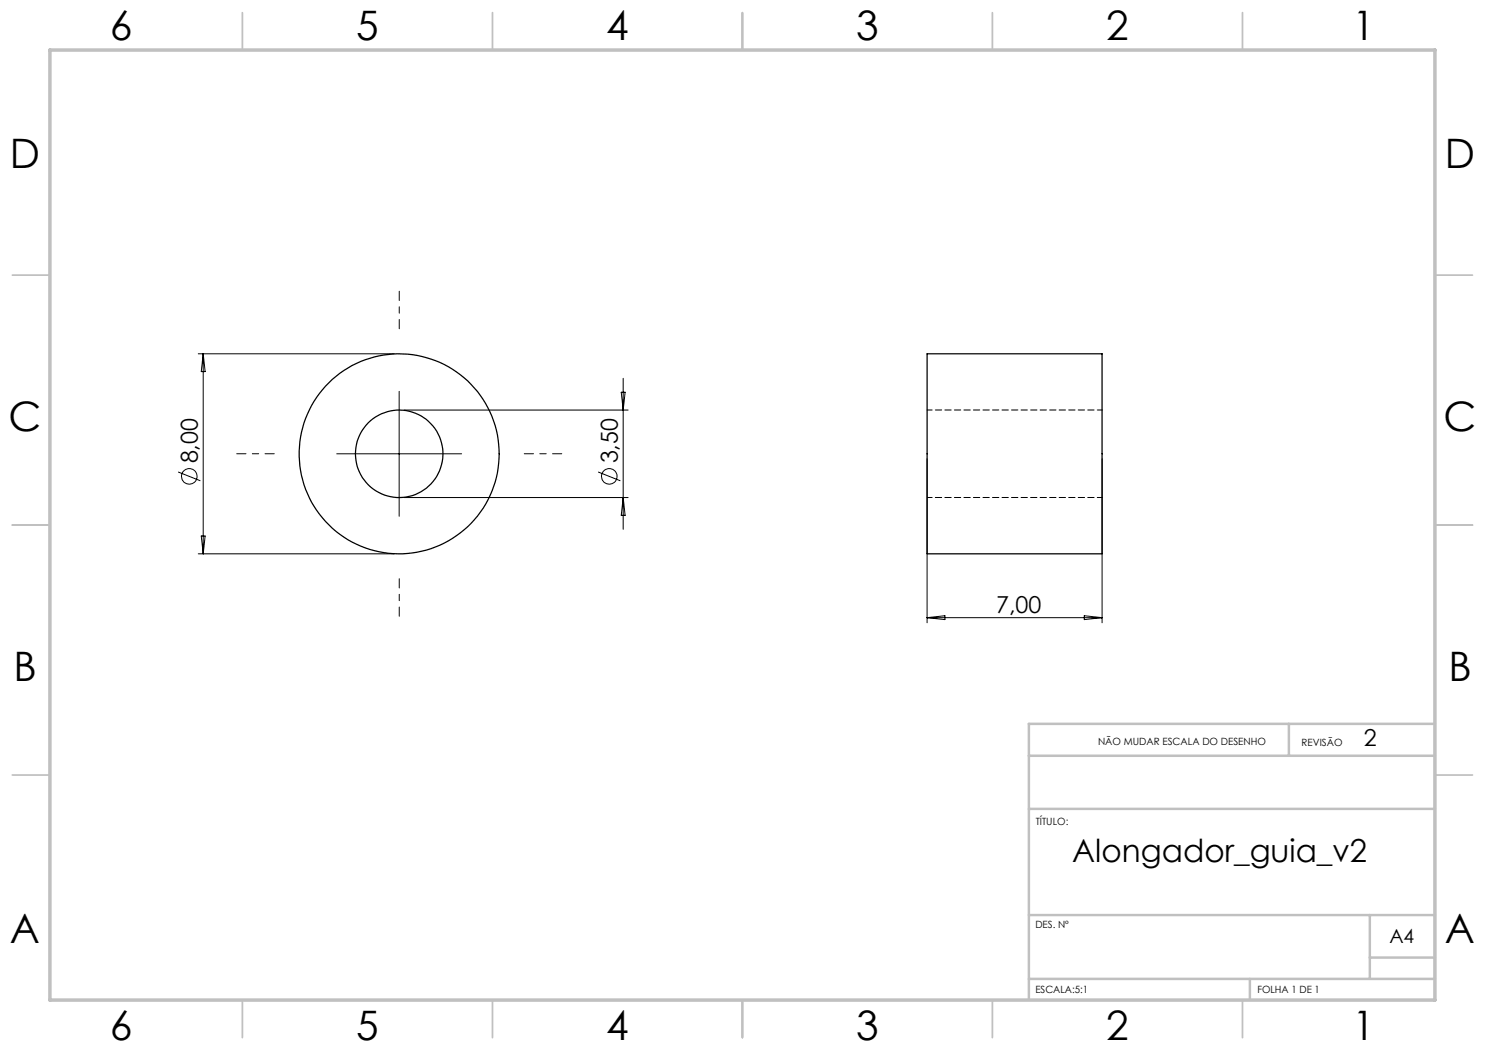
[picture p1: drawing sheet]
<svg xmlns="http://www.w3.org/2000/svg" width="297mm" height="210mm" viewBox="0 0 297 210" stroke-linecap="round" stroke-linejoin="round" font-family="sans-serif">
<g fill="none" stroke="#000" stroke-width=".2">
<path d="M39.7 70.8h39.1M40.6 70.8v40M40.6 70.8l.4 3.5h-.7zM79.8 78.3v24.9M124.2 78.4h.8l-.4 3.6zM124.6 75.7v30.2M35.6 94.4l4.5 1.8M67.3 90.8h25M80.8 99.5h44.8M80.8 82h44.8M119.6 94.4l4.5 1.8M124.6 99.5l.4 3.6h-.8z"/>
<path d="M185.4 91.7v32.9M220.4 91.7v32.9M39.7 110.8h39.1M40.3 107.2h.7l-.4 3.6zM185.4 123.5h35M185.4 123.5l3.6-.4v.8zM216.9 123.1l3.5 .4-3.5 .4z"/>
<circle cx="37.9" cy="95.3" r="1.56"/>
<circle cx="121.9" cy="95.3" r="1.56"/>
</g>
<path d="M79.9 65.7v-7.5M54.9 90.7h-7.5M104.9 90.7h7.5M79.9 115.7v7.5" fill="none" stroke="#000" stroke-width=".2" stroke-dasharray="15.2 1.3 1.3 1.3" stroke-dashoffset="13.4"/>
<g fill="none" stroke="#c0c0c0" stroke-width=".35">
<path d="M48.5 2.5v7.5M98.5 2.5v7.5M148.5 2.5v7.5M198.5 2.5v7.5M248.5 2.5v7.5M2.5 55h7.5M287 55h7.5M2.5 105h7.5M287 105h7.5M2.5 155h7.5M287 155h7.5M48.5 200v7.5"/>
<path d="M98.5 200v7.5M148.5 200v7.5M198.5 200v7.5M248.5 200v7.5"/>
</g>
<path d="M205.8 151.2h81.2M257.8 144.8v6.4M287 144.8h-81.2v55.2M205.8 161.8h81.2M205.8 195.8h81.2M205.8 183h81.2M250 195.8v4.2M274 183v12.8M274 191.5h13" fill="none" stroke="#c0c0c0" stroke-width=".5"/>
<path d="M10 10h277v190h-277z" fill="none" stroke="#c0c0c0" stroke-width=".7"/>
<g fill="none" stroke="#000" stroke-width=".25">
<path d="M185.4 70.8h35v40h-35z"/>
<circle cx="79.8" cy="90.8" r="20"/>
<circle cx="79.8" cy="90.8" r="8.8"/>
</g>
<path d="M185.4 99.5h35M220.4 82h-35" fill="none" stroke="#000" stroke-width=".2" stroke-dasharray="1.3 .6" stroke-dashoffset=".3"/>
<g font-size="8.1">
<text x="22" y="8">6</text>
<text x="71.2" y="8">5</text>
<text x="121.2" y="8">4</text>
<text x="171.3" y="8">3</text>
<text x="221.3" y="8">2</text>
<text x="270.5" y="8">1</text>
<text x="2" y="33.6">D</text>
<text x="289" y="33.6">D</text>
<text x="1.7" y="86.1">C</text>
<text x="288.7" y="86.1">C</text>
<text x="2.7" y="136.1">B</text>
<text x="289.7" y="136.1">B</text>
<text x="2" y="188.6">A</text>
<text x="289" y="188.6">A</text>
<text x="22" y="208">6</text>
<text x="71.2" y="208">5</text>
<text x="121.2" y="208">4</text>
<text x="171.3" y="208">3</text>
<text x="221.3" y="208">2</text>
<text x="270.5" y="208">1</text>
</g>
<text font-size="6.3" x="214.5" y="172.4">Alongador_guia_v2</text>
<g font-size="4.7">
<text x="39.6" y="92.7" transform="rotate(-90 39.6 92.7)">8,00</text>
<text x="123.6" y="92.7" transform="rotate(-90 123.6 92.7)">3,50</text>
<text x="199.2" y="122.5">7,00</text>
<text x="272.8" y="149.2">2</text>
</g>
<text font-size="3.9" x="277.9" y="188.5">A4</text>
<g font-size="2">
<text x="219.6" y="149">NÃO MUDAR ESCALA DO DESENHO</text>
<text x="260.3" y="149.2">REVISÃO</text>
<text x="207.2" y="164.9">TÍTULO:</text>
<text x="207.1" y="185.5">DES. Nº</text>
<text x="207.1" y="198.6">ESCALA:5:1</text>
<text x="251.5" y="198.6">FOLHA 1 DE 1</text>
</g>
</svg>
